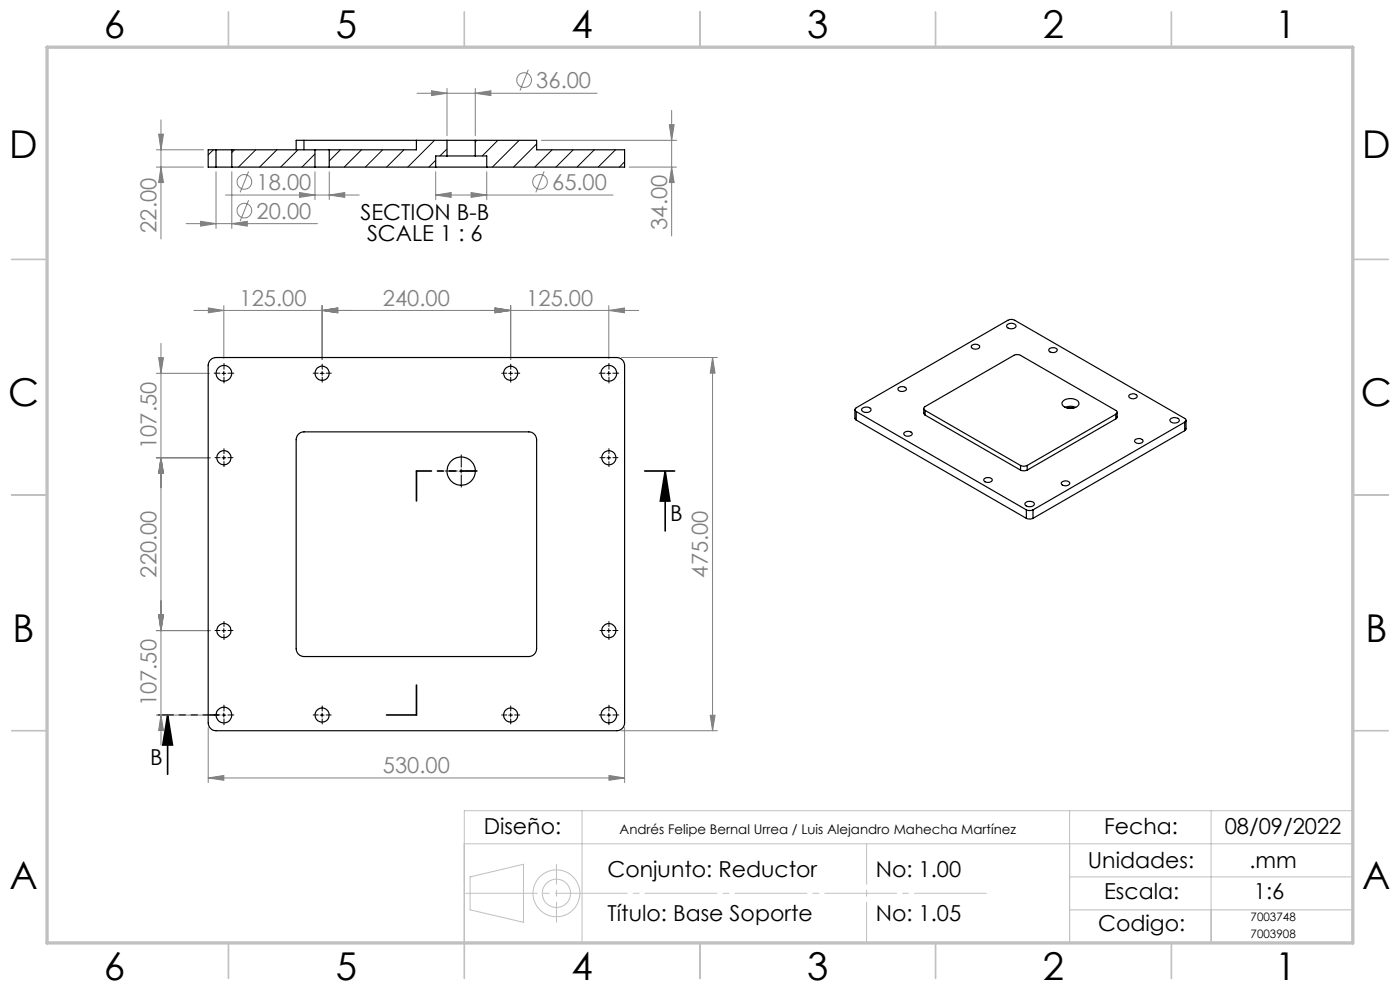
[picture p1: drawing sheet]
<svg xmlns="http://www.w3.org/2000/svg" width="297mm" height="210mm" viewBox="0 0 297 210" stroke-linecap="round" stroke-linejoin="round" font-family="sans-serif">
<g fill="none" stroke="#808080" stroke-width=".21">
<path d="M88.5 19.8h38.2M91.5 19.3l3.3 .5-3.3 .5zM94.8 18.8v10M100.8 19.8l3.3-.5v1zM100.8 18.8v10M112.1 14.8l-1.8 4.4M33.2 35.4h10M33.2 31.8h10M33.7 28.5h1l-.6 3.3zM34.1 25.4v25.3M34.1 35.4l.6 3.3h-1zM45.8 36.4v12.1"/>
<path d="M49.2 36.4v12.1M52.7 36.4l-1.8 4.4M66.8 36.4v6M69.9 36.4v6M92.4 36.4v6M103.3 36.4v6M114.8 29.8h28.7M115.4 36.4l-1.7 4.4M133.5 35.4h10M142 26.4h1l-.5 3.4zM142.5 35.4l.5 3.3h-1zM142.5 23.4v26.7"/>
<path d="M39.5 47.4h27.8M42.5 46.9l3.3 .5-3.3 .6zM47.8 41.4h28.4M49.2 47.4l3.3-.5v1.1zM52.7 42.5l-1.8 4.4M63.5 40.8l3.3 .6-3.3 .5zM69.9 41.4l3.2-.6v1.1zM92.4 41.4l3.3-.6v1.1zM92.4 41.4h37.7M99.9 40.8l3.4 .6-3.4 .5zM33.2 79.2h11.2M33.7 75.9h1l-.6 3.3z"/>
<path d="M34.1 72.8v85.2M41.1 65.9h94.4M44.2 65.3l3.3 .6-3.3 .4zM47.5 64.8v11.3M68.3 65.9l3.3-.6v1zM68.3 64.8v11.5M105 65.3l3.3 .6-3.3 .4zM108.3 64.8v11.5M129.2 65.9l3.3-.6v1zM129.2 64.8v11.3M131.8 75.8h20.4M151.2 75.8l.5 3.4h-1z"/>
<path d="M151.2 75.8v79.2M33.2 97.1h11.4M34.1 97.1l.6 3.3h-1zM33.2 133.8h11.4M33.7 130.4h1l-.6 3.4zM33.2 151.7h11.2M34.1 151.7l.6 3.3h-1zM44.2 154.3v11.7M131.8 155h20.4M132.5 154.3v11.7M150.7 151.7h1l-.5 3.3zM44.2 165l3.3-.5v1z"/>
<path d="M44.2 165h88.3M129.2 164.5l3.3 .5-3.3 .5z"/>
<circle cx="111.2" cy="17" r="1.55"/>
<circle cx="51.9" cy="38.6" r="1.55"/>
<circle cx="114.6" cy="38.6" r="1.55"/>
<circle cx="51.9" cy="44.7" r="1.55"/>
</g>
<path d="M141.1 99.9l1 6.4h-2zM141.1 99.9v12.7M35.6 151.7l1 6.3h-2.1zM35.6 151.7v12.5" fill="none" stroke="#000" stroke-width=".35"/>
<g fill="none" stroke="#c0c0c0" stroke-width=".21">
<path d="M98.5 179h188.5M123.5 172v28M226.9 172v28M256.9 172v28M287 172h-188.5v28h50M99.7 186l11.4-2.7v12.3l-11.4-2.6zM226.9 186h60.1M226.9 193h60.1"/>
<circle cx="118" cy="189.5" r="3"/>
<circle cx="118" cy="189.5" r="5"/>
</g>
<g fill="none" stroke="#000" stroke-width=".21" stroke-dasharray="15.2 1.3 1.3 1.3">
<path d="M46.7 79.2h-1.3M47.5 78.3v-1.2M47.5 80v1.2M48.4 79.2h1.2M67.5 79.2h-1.1M68.4 78.3v-1.1M68.4 80v1.1M69.2 79.2h1.1M107.5 79.2h-1.1M108.4 78.3v-1.1M108.4 80v1.1M109.2 79.2h1.1"/>
<path d="M128.4 79.2h-1.3M129.2 78.3v-1.2M129.2 80v1.2M130 79.2h1.3M46.7 97.1h-1.1M47.5 96.2v-1M47.5 97.9v1.1M48.4 97.1h1M97 99.9h-2.6M97.9 99.1v-2.6M98.7 99.9h2.6M128.4 97.1h-1.1"/>
<path d="M129.2 96.2v-1M129.2 97.9v1.1M130 97.1h1.1M97.9 100.7v2.6M46.7 133.7h-1.1M47.5 132.9v-1.1M47.5 134.6v1.1M48.4 133.7h1M128.4 133.7h-1.1M129.2 132.9v-1.1M129.2 134.6v1.1M130 133.7h1.1"/>
<path d="M46.7 151.7h-1.3M47.5 150.8v-1.2M47.5 152.5v1.2M48.4 151.7h1.2M67.5 151.7h-1.1M68.4 150.8v-1.1M68.4 152.5v1.1M69.2 151.7h1.1M107.5 151.7h-1.1M108.4 150.8v-1.1M108.4 152.5v1.1M109.2 151.7h1.1"/>
<path d="M128.4 151.7h-1.3M129.2 150.8v-1.2M129.2 152.5v1.2M130 151.7h1.3"/>
</g>
<g fill="none" stroke="#000" stroke-width=".21">
<path d="M47.1 79.2h.8M47.5 78.8v.8M67.9 79.2h.9M68.3 78.8v.8M107.9 79.2h.9M108.3 78.8v.8M128.8 79.2h.8M129.2 78.8v.8M47.1 97.1h.8M47.5 96.7v.8M97.4 99.9h.8M97.8 99.5v.9"/>
<path d="M128.8 97.1h.8M129.2 96.7v.8M47.1 133.8h.8M47.5 133.3v.9M128.8 133.8h.8M129.2 133.3v.9M47.1 151.7h.8M47.5 151.3v.8M67.9 151.7h.9M68.3 151.3v.8M107.9 151.7h.9M108.3 151.3v.8"/>
<path d="M128.8 151.7h.8M129.2 151.3v.8"/>
</g>
<path d="M88.4 99.9h12.7M33.6 151.7h12.7" fill="none" stroke="#000" stroke-width=".35" stroke-dasharray="6.3 1.3 1.3 1.3 1.3 1.3" stroke-dashoffset="3.2"/>
<path d="M136.8 99.9h6.3M88.4 106.3v-6.4M82 151.7h6.4M88.4 151.7v-6.4" fill="none" stroke="#000" stroke-width=".35" stroke-dasharray="6.3 1.3 1.3 1.3 1.3 1.3"/>
<path d="M98.5 179v21M183.8 200v-21" fill="none" stroke="#c0c0c0" stroke-width=".21" stroke-dasharray="15.2 1.3 1.3 1.3" stroke-dashoffset="6.6"/>
<path d="M98.5 189.5h111" fill="none" stroke="#c0c0c0" stroke-width=".21" stroke-dasharray="15.2 1.3 1.3 1.3" stroke-dashoffset="-.3"/>
<path d="M118.1 195.6v-12.3" fill="none" stroke="#c0c0c0" stroke-width=".21" stroke-dasharray="15.2 1.3 1.3 1.3" stroke-dashoffset="11"/>
<g fill="none" stroke="#c0c0c0" stroke-width=".35">
<path d="M48.5 2.5v7.5M98.5 2.5v7.5M148.5 2.5v7.5M198.5 2.5v7.5M248.5 2.5v7.5M2.5 55h7.5M287 55h7.5M2.5 105h7.5M287 105h7.5M2.5 155h7.5M287 155h7.5M48.5 200v7.5"/>
<path d="M98.5 200v7.5M148.5 200v7.5M198.5 200v7.5M248.5 200v7.5"/>
</g>
<path d="M10 10h277v190h-277z" fill="none" stroke="#c0c0c0" stroke-width=".7"/>
<path d="M141.1 99.9l1 6.4h-2zM35.6 151.7l1 6.3h-2.1z" fill="#000"/>
<g fill="#808080">
<path d="M44.2 65.3l3.3 .6-3.3 .4zM68.3 65.9l3.3-.6v1zM68.3 65.9l3.3-.6v1zM105 65.3l3.3 .6-3.3 .4zM105 65.3l3.3 .6-3.3 .4zM129.2 65.9l3.3-.6v1zM44.2 165l3.3-.5v1zM129.2 164.5l3.3 .5-3.3 .5zM42.5 46.9l3.3 .5-3.3 .6zM49.2 47.4l3.3-.5v1.1zM63.5 40.8l3.3 .6-3.3 .5zM69.9 41.4l3.2-.6v1.1zM91.5 19.3l3.3 .5-3.3 .5zM100.8 19.8l3.3-.5v1zM92.4 41.4l3.3-.6v1.1zM99.9 40.8l3.4 .6-3.4 .5z"/>
<path d="M34.1 151.7l.6 3.3h-1zM33.7 130.4h1l-.6 3.4zM33.7 130.4h1l-.6 3.4zM34.1 97.1l.6 3.3h-1zM34.1 97.1l.6 3.3h-1zM33.7 75.9h1l-.6 3.3zM34.1 35.4l.6 3.3h-1zM33.7 28.5h1l-.6 3.3z"/>
<path d="M151.2 75.8l.5 3.4h-1zM150.7 151.7h1l-.5 3.3zM142 26.4h1l-.5 3.4zM142.5 35.4l.5 3.3h-1z"/>
</g>
<g fill="none" stroke="#000" stroke-width=".25">
<path d="M45.8 35.4h3.4M45.8 31.8h3.4M45.8 31.8h-1.6v3.6h1.6M45.8 31.8v3.6M49.2 31.8v3.6M49.2 35.4h17.6M49.2 31.8h17.6M64.5 29.8h-1.7v2M64.5 29.8h30.3M64.5 29.8v2M66.8 35.4h3M66.8 31.8h3"/>
<path d="M66.8 31.8v3.6M69.8 31.8v3.6M69.8 35.4h22.6M88.3 29.8v2h-18.5M92.4 35.4h10.9M94.8 33.1h6M94.8 29.8h6M94.8 33.1h-2.4v2.3M94.8 29.8v3.3M100.8 29.8h13v2h18.7v3.6h-29.2M100.8 33.1h2.5v2.3M100.8 29.8v3.3"/>
<path d="M44.7 76.3l.5-.3 .6-.2h85a1.69 1.69 0 0 1 1.7 1.7v75.8a1.69 1.69 0 0 1-1.7 1.7h-85a1.69 1.69 0 0 1-1.6-1.7v-75.8l.1-.6zM206.2 73.2a1.15 1.15 0 0 1 1.6 .3 .95 .95 0 0 1-.9 .6 .95 .95 0 0 1-.8-.7zM213.7 68.9l.1-.1a1.16 1.16 0 0 1 1.7 .4 1.2 1.2 0 0 1-2 0zM222.6 74a1.2 1.2 0 0 1 1.7 .2 1.01 1.01 0 0 1-1.8 .1zM63.3 92.1l.6-.4 .6-.1h47.7a1.69 1.69 0 0 1 1.6 1.7v44.3a1.69 1.69 0 0 1-1.6 1.7h-47.7a1.69 1.69 0 0 1-1.7-1.7v-44.3l.2-.7zM181.4 86.9v1.8l.2 .4M181.6 87.3a.43 .43 0 0 1-.2-.4 .43 .43 0 0 1 .2-.4l32.2-18.6a1.57 1.57 0 0 1 1.5 0l36 20.9a.43 .43 0 0 1 .3 .4 .43 .43 0 0 1-.3 .4M181.6 87.3l36.1 20.9M181.6 87.3v1.8M181.6 89.1l36.1 20.9M182.9 86.7l.4-.3a1.03 1.03 0 0 1 1.5 .6 1.21 1.21 0 0 1-2-.1zM190.6 82.3a1.12 1.12 0 0 1 1.7 .2 1.03 1.03 0 0 1-1.8 0z"/>
<path d="M191.8 91.7a1.12 1.12 0 0 1 1.7 .3 1.03 1.03 0 0 1-1.8 0zM196 86.6v1l.3 .4M196.3 87.1a.43 .43 0 0 1-.3-.4 .43 .43 0 0 1 .3-.5l18.8-10.8a1.5 1.5 0 0 1 1.4 0l20.2 11.7a.43 .43 0 0 1 .3 .4 .43 .43 0 0 1-.3 .4M196.3 88l20.2 11.7M196.3 87.1l20.2 11.6M196.3 87.1v.9M216.5 99.7l.5 .2 .9-.2M216.5 98.7a1.5 1.5 0 0 0 1.4 0M216.5 98.7v1M217.9 98.7v1M225.5 85.1a2.33 2.33 0 0 1 3.4 .3 1.4 1.4 0 0 1-1.7 1.2h-.3a1.37 1.37 0 0 1-1.6-1.2zM226 86.4l.3-.1a3 3 0 0 1 1.9 .1"/>
<path d="M226.3 86.5h1.5M236.7 88.9l-18.8 10.8M236.7 87.9l-18.8 10.8M236.7 87.9v1M237 87.5v1.1l-.3 .3M239.6 83.8l.1-.1a1.08 1.08 0 0 1 1.6 .4 1 1 0 0 1-1 .5 1 1 0 0 1-.8-.6zM240.8 93.3l.1-.1a1.08 1.08 0 0 1 1.6 .3 1 1 0 0 1-.9 .6 1 1 0 0 1-.9-.6zM248.3 88.9a1.29 1.29 0 0 1 1.9 .2 1.13 1.13 0 0 1-1 .6 1.13 1.13 0 0 1-1-.6zM251.3 89.6l-32.2 18.6M251.3 89.6v1.8M251.3 91.4l-32.2 18.6M251.6 89.2v1.9l-.3 .3"/>
<path d="M208.8 101.6a1.07 1.07 0 0 1 1.7 .3 1.01 1.01 0 0 1-1 .4 1.01 1.01 0 0 1-.8-.6zM217.6 106.6a1.17 1.17 0 0 1 1.8 .4 1.2 1.2 0 0 1-2-.1zM217.7 110l.5 .1 .9-.1M217.7 108.2l.5 .1 .9-.1M217.7 108.2v1.8M219.1 108.2v1.8M225.2 102.3l.1-.1a1.04 1.04 0 0 1 1.6 .4 1.07 1.07 0 0 1-1.8-.1z"/>
<circle cx="47.5" cy="79.2" r="1.66"/>
<circle cx="68.3" cy="79.2" r="1.5"/>
<circle cx="108.3" cy="79.2" r="1.49"/>
<circle cx="129.2" cy="79.2" r="1.67"/>
<circle cx="47.5" cy="97.1" r="1.5"/>
<circle cx="97.8" cy="99.9" r="3"/>
<circle cx="129.2" cy="97.1" r="1.5"/>
<circle cx="47.5" cy="133.8" r="1.51"/>
<circle cx="129.2" cy="133.7" r="1.5"/>
<circle cx="47.5" cy="151.7" r="1.65"/>
<circle cx="68.3" cy="151.7" r="1.51"/>
<circle cx="108.3" cy="151.7" r="1.5"/>
<circle cx="129.2" cy="151.7" r="1.67"/>
</g>
<g fill="none" stroke="#000" stroke-width=".21">
<path d="M45.3 31.8l-1.1 1.1M49.7 31.8l-.5 .5M54.3 31.8l-3.7 3.6M58.7 31.8l-3.6 3.6M63.2 31.8l-3.7 3.6M66.8 32.7l-2.7 2.7M72.2 31.8l-2.4 2.3M76.7 31.8l-3.7 3.6M81.2 31.8l-3.7 3.6M85.7 31.8l-3.7 3.6M92.2 29.8l-5.7 5.6M92.4 34l-1.4 1.4"/>
<path d="M94.8 31.6l-1.5 1.5M101.1 29.8l-.3 .3M105.6 29.8l-3.3 3.3M110.1 29.8l-5.6 5.6M113.8 30.5l-4.9 4.9M117.1 31.8l-3.6 3.6M121.6 31.8l-3.7 3.6M126.1 31.8l-3.7 3.6M130.6 31.8l-3.7 3.6M132.5 34.3l-1.1 1.1"/>
</g>
<g font-size="8.1">
<text x="22" y="8">6</text>
<text x="71.2" y="8">5</text>
<text x="121.2" y="8">4</text>
<text x="171.3" y="8">3</text>
<text x="221.3" y="8">2</text>
<text x="270.5" y="8">1</text>
<text x="2" y="33.6">D</text>
<text x="289" y="33.6">D</text>
<text x="1.7" y="86.1">C</text>
<text x="288.7" y="86.1">C</text>
<text x="2.7" y="136.1">B</text>
<text x="289.7" y="136.1">B</text>
<text x="2" y="188.6">A</text>
<text x="289" y="188.6">A</text>
<text x="22" y="208">6</text>
<text x="71.2" y="208">5</text>
<text x="121.2" y="208">4</text>
<text x="171.3" y="208">3</text>
<text x="221.3" y="208">2</text>
<text x="270.5" y="208">1</text>
</g>
<g font-size="4.7" fill="#808080">
<text x="113.8" y="18.7">36.00</text>
<text x="54.4" y="40.3">18.00</text>
<text x="117.1" y="40.3">65.00</text>
<text x="54.4" y="46.4">20.00</text>
<text x="33.2" y="49.4" transform="rotate(-90 33.2 49.4)">22.00</text>
<text x="141.5" y="48.7" transform="rotate(-90 141.5 48.7)">34.00</text>
<text x="50.8" y="64.8">125.00</text>
<text x="81.2" y="64.8">240.00</text>
<text x="111.7" y="64.8">125.00</text>
<text x="33.2" y="95.2" transform="rotate(-90 33.2 95.2)">107.50</text>
<text x="33.2" y="122.5" transform="rotate(-90 33.2 122.5)">220.00</text>
<text x="150.2" y="122.5" transform="rotate(-90 150.2 122.5)">475.00</text>
<text x="33.2" y="149.8" transform="rotate(-90 33.2 149.8)">107.50</text>
<text x="81.2" y="164">530.00</text>
</g>
<g font-size="4.7">
<text x="76.5" y="46.7">SECTION B-B</text>
<text x="77.9" y="51.2">SCALE 1 : 6</text>
<text x="142.2" y="110.4">B</text>
<text x="31.9" y="162.2">B</text>
<text x="102.6" y="176.9">Diseño:</text>
<text x="234.2" y="176.9">Fecha:</text>
<text x="259.8" y="176.9">08/09/2022</text>
<text x="128.9" y="185.9">Conjunto: Reductor</text>
<text x="185.8" y="185.9">No: 1.00</text>
<text x="230.8" y="184.2">Unidades:</text>
<text x="265.1" y="184.2">.mm</text>
<text x="234.2" y="190.7">Escala:</text>
<text x="266" y="190.6">1:6</text>
<text x="128.9" y="195.4">Título: Base Soporte</text>
<text x="185.8" y="195.4">No: 1.05</text>
<text x="233" y="197.5">Codigo:</text>
</g>
<text font-size="2.8" x="131.4" y="176.9">Andrés Felipe Bernal Urrea / Luis Alejandro Mahecha Martínez</text>
<g font-size="2.5">
<text x="265.3" y="195.4">7003748</text>
<text x="265.3" y="198.9">7003908</text>
</g>
</svg>
